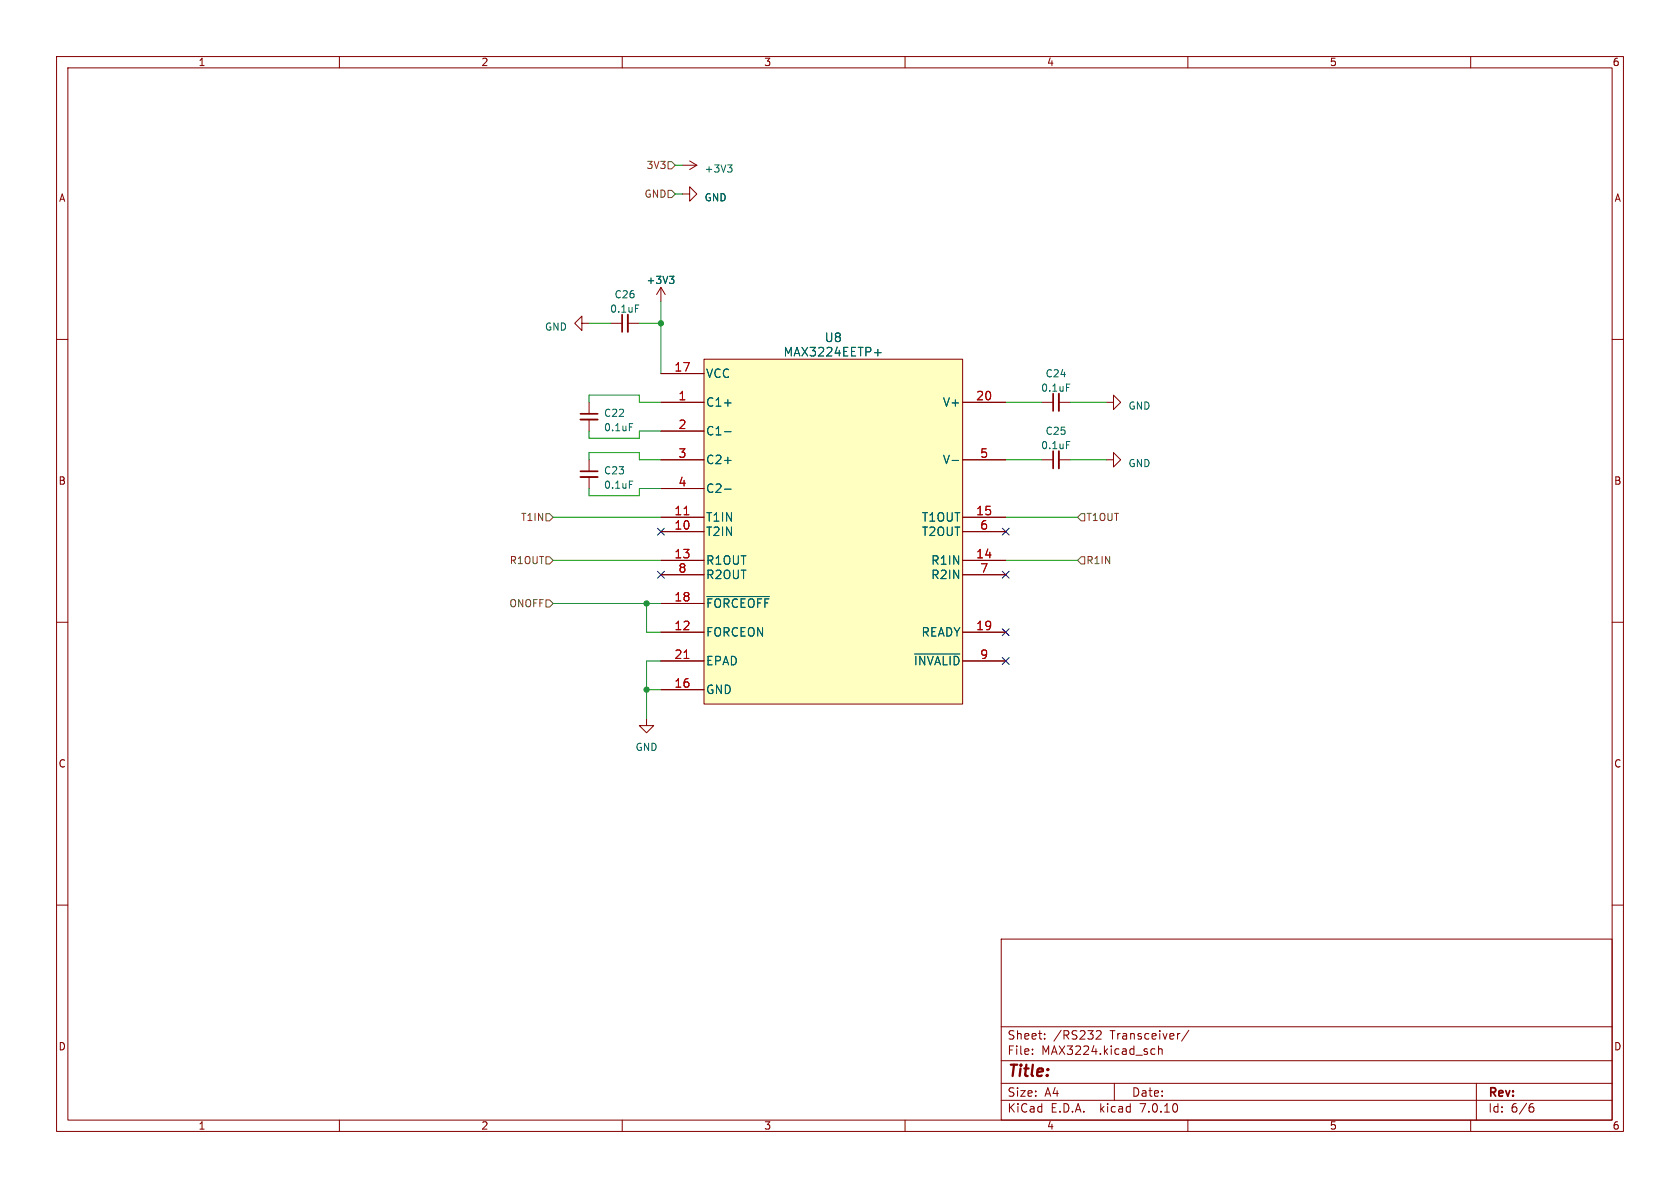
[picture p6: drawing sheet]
<svg xmlns="http://www.w3.org/2000/svg" width="297mm" height="210mm" viewBox="0 0 297 210" stroke-linecap="round" stroke-linejoin="round" font-family="sans-serif">
<g fill="none" stroke="#840000" stroke-width=".18">
<path d="M10 10h277v190h-277zM12 12h273v186h-273zM60 10v2M110 10v2M160 10v2M210 10v2M260 10v2M120.6 34.3h1.3v-1.3l1.3 1.3-1.3 1.3v-1.3M120.6 29.2h2.6M121.9 28.4l1.3 .8M123.2 29.2l-1.3 .8M10 60h2"/>
<path d="M102.9 57.2v-1.3l-1.3 1.3 1.3 1.2v-1.2h1.2M107.9 57.2h2.1M111 57.2h2M116.8 50.8l-.7 1.3M116.8 50.8v2.5M116.8 50.8l.8 1.3M285 60h2M104.1 71.1v2.1M104.1 74.2v2M116.8 71.1h7.7M116.8 66h7.7M116.8 76.2h7.7"/>
<path d="M124.5 63.5h45.7v61h-45.7zM170.2 71.1h7.6M184.1 71.1h2.1M187.2 71.1h2M195.6 71.1h1.2v-1.2l1.3 1.2-1.3 1.3v-1.3M104.1 81.3v2M104.1 84.3v2.1M116.8 94h7.7M116.8 91.4h7.7M116.8 99.1h7.7M116.8 81.3h7.7M116.8 86.4h7.7"/>
<path d="M170.2 94h7.6M170.2 91.4h7.6M170.2 99.1h7.6M170.2 81.3h7.6M184.1 81.3h2.1M187.2 81.3h2M195.6 81.3h1.2v-1.3l1.3 1.3-1.3 1.3v-1.3M10 110h2M116.8 111.8h7.7M116.8 106.7h7.7M116.8 116.8h7.7M116.8 101.6h7.7"/>
<path d="M170.2 111.8h7.6M170.2 116.8h7.6M170.2 101.6h7.6M285 110h2M114.3 127v1.3h1.3l-1.3 1.2-1.3-1.2h1.3M116.8 121.9h7.7M10 160h2M285 160h2M177 166h108v32h-108zM60 198v2M110 198v2M160 198v2"/>
<path d="M177 194.5h108M177 191.5h108M177 187.5h108M177 181.5h108M182.5 186.3v.1M182.5 185.5v.1M184.7 183.6v.1M184.7 182.8v.1M193.8 182.3l.6-.1 .2 .1 .1 .3-1 1.1h1M197 191.5v3M203.6 186.3h.6M203.6 185.5h.6"/>
<path d="M204.8 185.5l.2-.1 .4 .1 .1 .9M204.8 184.9v1.5M208.5 182.7h.1M210 198v2M210.2 182.1l-1.3 2M260 198v2M261 191.5v6.5M270.6 195.7h.3l.3 .3-.1 .5-.5 .1M271 195.1l-.4 .1"/>
</g>
<path d="M124.5 63.5h45.7v61h-45.7z" fill="#ffffc2" stroke="#ffffc2" stroke-width=".18"/>
<path d="M120.9 91h.9M120.9 116.4h.9" fill="none" stroke="#a90000" stroke-width=".18"/>
<g fill="none" stroke="#006464" stroke-width=".18">
<path d="M128.6 29.2h.8l-.4 .4M129.2 29.6l.2 .3v.3l-.2 .2M112.3 53.9h.6M118.4 48.8h.7l-.4 .5M118.9 49.3l.2 .3v.3l-.2 .2M111.3 74.9h.6M128.1 76.3h1.1M154.6 62.3h1.2M155.2 61.8v1.1M188.5 67.9h.6M188.5 78h.6M111.3 85h.6"/>
<path d="M128.1 86.5h1.1M168.3 81.4h1.2M125 105.5h11M161.7 115.6h8"/>
</g>
<path d="M111 55.6v3.1M102.6 74.2h3.1M187.2 69.6v3M187.2 79.8v3M102.6 84.3h3.1" fill="none" stroke="#840000" stroke-width=".33"/>
<path d="M110 55.6v3.1M102.6 73.2h3.1M186.2 69.6v3M186.2 79.8v3M102.6 83.3h3.1" fill="none" stroke="#840000" stroke-width=".3"/>
<path d="M118.1 28.6h.6l.7 .6-.7 .6h-.6zM118.1 33.7h.6l.7 .6-.7 .6h-.6zM96.5 90.8h.7l.6 .6-.6 .7h-.7zM96.5 98.4h.7l.6 .7-.6 .6h-.7zM191.1 98.4h.7v1.3h-.7l-.6-.6zM191.1 90.8h.7v1.3h-.7l-.6-.7zM96.5 106h.7l.6 .7-.6 .6h-.7z" fill="none" stroke="#725600" stroke-width=".18"/>
<g fill="none" stroke="#009600" stroke-width=".18">
<path d="M119.4 29.2h1.2M119.4 34.3h1.2M104.1 57.2h3.8M113 57.2h3.8M116.8 53.3v12.7M104.1 71.1v-1.2h8.9v1.2h3.8M104.1 76.2v1.3h8.9v-1.3h3.8M177.8 71.1h6.3M189.2 71.1h6.4M97.8 91.4h19M97.8 99.1h19M104.1 81.3v-1.3h8.9v1.3h3.8"/>
<path d="M104.1 86.4v1.2h8.9v-1.2h3.8M177.8 91.4h12.7M177.8 81.3h6.3M177.8 99.1h12.7M189.2 81.3h6.4M97.8 106.7h19M114.3 106.7v5.1h2.5M116.8 116.8h-2.5v10.2M114.3 121.9h2.5"/>
</g>
<path d="M116.2 93.4l1.2 1.2M117.4 93.4l-1.2 1.2M177.2 93.4l1.2 1.2M178.4 93.4l-1.2 1.2M116.2 101l1.2 1.2M117.4 101l-1.2 1.2M177.2 116.2l1.2 1.2M177.2 111.2l1.2 1.2M177.2 101l1.2 1.2M178.4 116.2l-1.2 1.2M178.4 111.2l-1.2 1.2M178.4 101l-1.2 1.2" fill="none" stroke="#000084" stroke-width=".18"/>
<g fill="#009600" stroke="#009600" stroke-width=".18">
<circle cx="114.3" cy="121.9" r=".46"/>
<circle cx="114.3" cy="106.7" r=".46"/>
<circle cx="116.8" cy="57.2" r=".46"/>
</g>
<text font-size="2.8" fill="#840000" x="178" y="190.9">Title:</text>
<g font-size="2.1" fill="#a90000">
<text x="119.1" y="65.8">17</text>
<text x="119.9" y="70.9">1</text>
<text x="172.5" y="70.9">20</text>
<text x="119.9" y="75.9">2</text>
<text x="119.9" y="81">3</text>
<text x="173.2" y="81">5</text>
<text x="119.9" y="86.1">4</text>
<text x="119.1" y="93.7">10</text>
<text x="119.1" y="91.2">11</text>
<text x="172.5" y="91.2">15</text>
<text x="173.2" y="93.7">6</text>
<text x="119.1" y="98.8">13</text>
<text x="119.9" y="101.3">8</text>
<text x="172.5" y="98.8">14</text>
<text x="173.2" y="101.3">7</text>
<text x="119.1" y="106.4">18</text>
<text x="119.1" y="111.5">12</text>
<text x="172.5" y="111.5">19</text>
<text x="119.1" y="116.6">21</text>
<text x="173.2" y="116.6">9</text>
<text x="119.1" y="121.7">16</text>
</g>
<g font-size="2.1" fill="#006464">
<text x="138.4" y="63.2">MAX3224EETP+</text>
<text x="145.7" y="60.7">U8</text>
<text x="124.7" y="67">VCC</text>
<text x="124.7" y="72.1">C1+</text>
<text x="124.7" y="77.2">C1-</text>
<text x="166.6" y="72.1">V+</text>
<text x="124.7" y="82.3">C2+</text>
<text x="166.6" y="82.3">V-</text>
<text x="124.7" y="87.3">C2-</text>
<text x="124.7" y="95">T2IN</text>
<text x="124.7" y="92.4">T1IN</text>
<text x="162.9" y="92.4">T1OUT</text>
<text x="162.9" y="95">T2OUT</text>
<text x="124.7" y="100">R1OUT</text>
<text x="164.6" y="100">R1IN</text>
<text x="124.7" y="107.7">~{FORCEOFF}</text>
<text x="124.7" y="102.6">R2OUT</text>
<text x="164.6" y="102.6">R2IN</text>
<text x="124.7" y="112.7">FORCEON</text>
<text x="162.8" y="112.7">READY</text>
<text x="124.7" y="117.8">EPAD</text>
<text x="161.5" y="117.8">~{INVALID}</text>
<text x="124.7" y="122.9">GND</text>
</g>
<g font-size="2.1" fill="#840000">
<text x="178" y="184">Sheet:</text>
<text x="186.2" y="184">/RS232</text>
<text x="196.3" y="184">Transceiver/</text>
<text x="178" y="186.7">File:</text>
<text x="184.1" y="186.7">MAX3224.kicad_sch</text>
<text x="178" y="196.9">KiCad</text>
<text x="178" y="194.1">Size:</text>
<text x="184.7" y="194.1">A4</text>
<text x="185.7" y="196.9">E.D.A.</text>
<text x="194.6" y="196.9">kicad</text>
<text x="200" y="194.1">Date:</text>
<text x="201.8" y="196.9">7.0.10</text>
<text x="263" y="194.3">Rev:</text>
<text x="263" y="196.9">Id:</text>
<text x="267.1" y="196.9">6/6</text>
</g>
<g font-size="1.8" fill="#840000">
<text x="35" y="11.9">1</text>
<text x="85" y="11.9">2</text>
<text x="135" y="11.9">3</text>
<text x="185" y="11.9">4</text>
<text x="235" y="11.9">5</text>
<text x="285" y="11.9">6</text>
<text x="10.3" y="35.9">A</text>
<text x="285.3" y="35.9">A</text>
<text x="10.3" y="85.9">B</text>
<text x="285.3" y="85.9">B</text>
<text x="10.3" y="135.9">C</text>
<text x="285.3" y="135.9">C</text>
<text x="10.3" y="185.9">D</text>
<text x="285.3" y="185.9">D</text>
<text x="35" y="199.9">1</text>
<text x="85" y="199.9">2</text>
<text x="135" y="199.9">3</text>
<text x="185" y="199.9">4</text>
<text x="235" y="199.9">5</text>
<text x="285" y="199.9">6</text>
</g>
<g font-size="1.8" fill="#725600">
<text x="113.8" y="35.2">GND</text>
<text x="114.2" y="30.1">3V3</text>
<text x="92" y="92.3">T1IN</text>
<text x="192" y="92.3">T1OUT</text>
<text x="90" y="99.9">R1OUT</text>
<text x="192" y="99.9">R1IN</text>
<text x="90" y="107.5">ONOFF</text>
</g>
<g font-size="1.8" fill="#006464">
<text x="124.5" y="35.8">GND</text>
<text x="124.5" y="30.7">+3V3</text>
<text x="108.6" y="52.9">C26</text>
<text x="114.2" y="50.4">+3V3</text>
<text x="96.2" y="58.6">GND</text>
<text x="107.8" y="55.5">0.1uF</text>
<text x="184" y="69.4">0.1uF</text>
<text x="184.8" y="66.9">C24</text>
<text x="106.7" y="73.9">C22</text>
<text x="106.7" y="76.4">0.1uF</text>
<text x="184.8" y="77.1">C25</text>
<text x="199.4" y="72.6">GND</text>
<text x="184" y="79.6">0.1uF</text>
<text x="199.4" y="82.8">GND</text>
<text x="106.7" y="84.1">C23</text>
<text x="106.7" y="86.6">0.1uF</text>
<text x="112.3" y="132.9">GND</text>
</g>
</svg>
